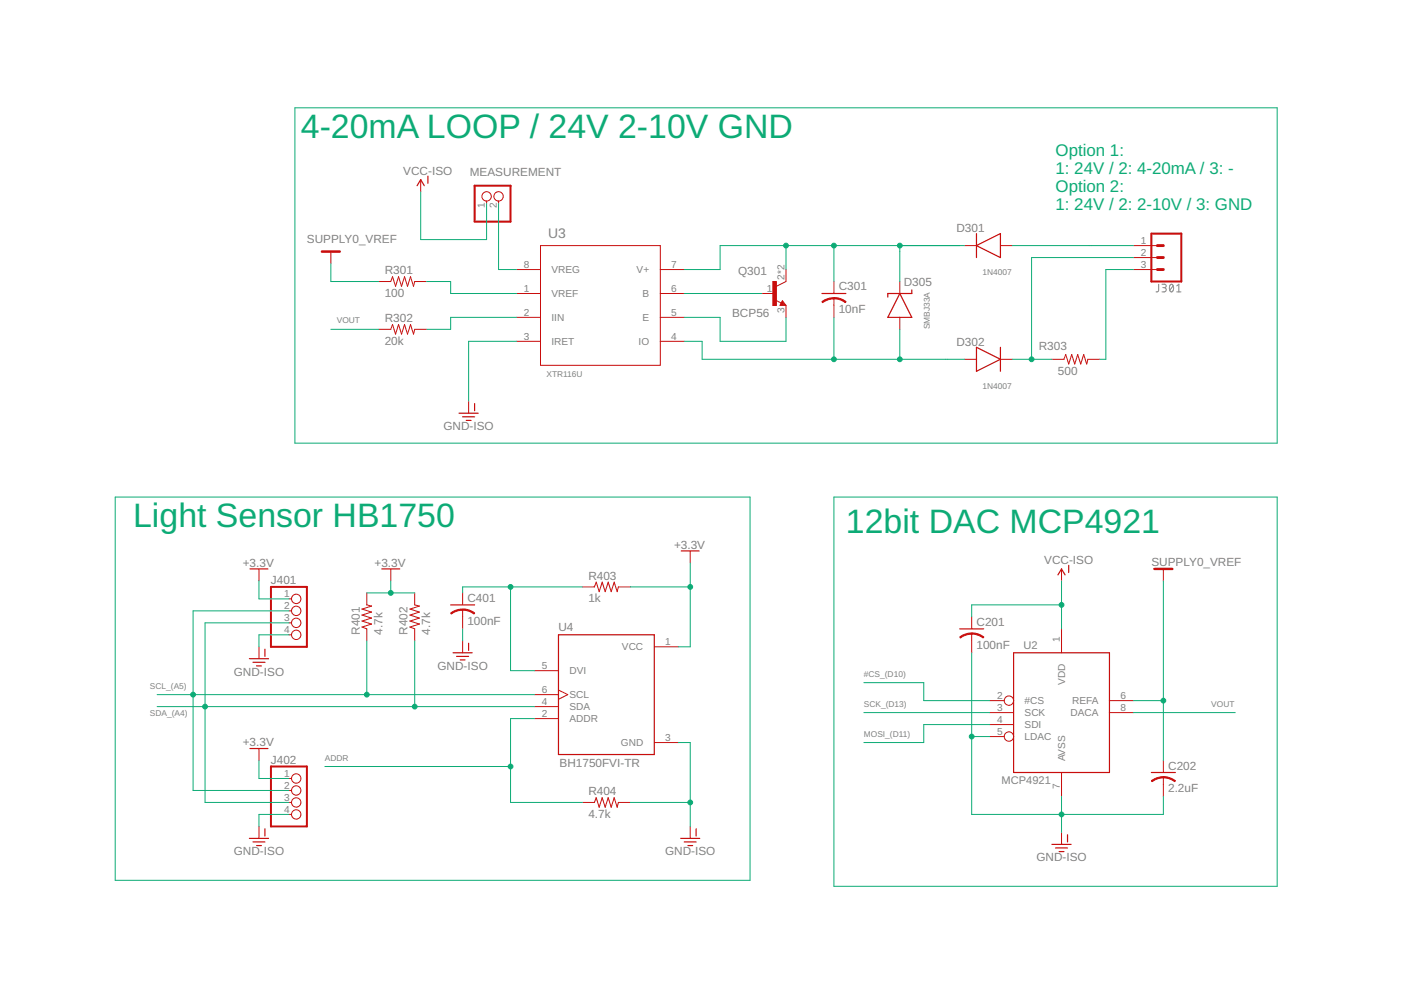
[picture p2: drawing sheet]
<svg xmlns="http://www.w3.org/2000/svg" width="297mm" height="210mm" viewBox="0 0 297 210" stroke-linecap="round" stroke-linejoin="round" font-family="sans-serif">
<path d="M245.7 60.3l-.1 1.4-.2 .2h-.3M246.4 60.3h.5a.36 .36 0 0 1 .4 .3 .36 .36 0 0 1-.4 .4h-.4M246.8 61a.46 .46 0 0 1 .5 .4 .46 .46 0 0 1-.5 .5h-.4M248.1 60.4l.1-.1a.8 .8 0 0 1 .7 .5 .8 .8 0 0 1-.2 .9l-.3 .2a1.04 1.04 0 0 1-.3-1.5zM248.7 60.6l-.7 .9M249.5 61.9h.9M249.5 60.6l.4-.3v1.6" fill="none" stroke="#808080" stroke-width=".21"/>
<g fill="none" stroke="#c90d0c" stroke-width=".21">
<path d="M89.2 38.1v2.5M70.1 53.3v2.6M80.3 59.7h2.5l.4-1 .7 2 .6-2 .6 2 .7-2 .6 2 .6-2 .7 2 .2-1h2.6M103.2 42.6v.6M105.7 42.6v.6M109.5 57.1h5.1M114.6 52.1h25.4v25.3h-25.4zM140 57.1h5.1M166.6 57.1v2.6l-2 1M176.8 59.7v2.5M190.8 59.7v2.5M204.5 52.1h2.5"/>
<path d="M212.1 52.1h2.6M240.3 57.1h5.1M240.3 52.1h5.1M240.3 54.6h5.1M80.3 69.8h2.5l.4-1 .7 2 .6-2 .6 2 .7-2 .6 2 .6-2 .7 2 .2-1h2.6M109.5 62.2h5.1M109.5 67.3h5.1M109.5 72.4h5.1M140 62.2h5.1M140 67.3h5.1M140 72.4h5.1M161.6 62.2h2.5"/>
<path d="M164.4 63.6l1.3 .7M165.9 63.8l.7 .9h-1.2zM166.6 64.7v2.6M176.8 63.2v4.1M190.8 67.3v2.5M204.5 76.2h2.5M212.1 76.2h2.6M223 76.2h2.6l.4-1 .6 2 .6-2 .7 2 .6-2 .6 2 .7-2 .6 2 .3-1h2.5M99.4 85.1v2.5M146.3 116.8v2.6M54.9 120.6v2.6M54.9 137.1v2.6"/>
<path d="M61.3 127h.5M61.3 129.5h.5M61.3 132.1h.5M61.3 134.6h.5M77.8 125.7v2.5l1 .3-2 .6 2 .7-2 .6 2 .6-2 .7 2 .6-2 .6 1 .4v2.6M82.8 120.6v2.6M87.9 125.7v2.5l1 .3-2 .6 2 .7-2 .6 2 .6-2 .7 2 .6-2 .6 1 .4v2.6M98.1 125.7v2.5M98.1 129.3v4M98.1 135.9v2.5M123.5 124.4h2.5l.4-1 .6 2.1 .7-2.1 .6 2.1 .6-2.1 .7 2.1 .6-2.1 .7 2.1 .2-1.1h2.5M138.7 137.1h5.1"/>
<path d="M206 130.8v2.5M206 134.3v4.1M225.1 120.6v2.6M225.1 133.3v5.1M246.7 120.6v2.6M54.9 158.7v2.5M113.3 152.4h5.1M113.3 149.8h5.1M113.3 142.2h5.1M113.3 147.3h5.1M118.4 146.3l2 1-2 1M138.7 157.4h5.1"/>
<path d="M209.8 148.5h3.1M209.8 151.1h5.1M209.8 153.6h5.1M209.8 156.2h3.1M235.2 148.5h5.1M235.2 151.1h5.1M54.9 175.2v2.6M61.3 170.1h.5M61.3 165.1h.5M61.3 167.6h.5M61.3 172.7h.5M123.5 170.1h2.5l.4-1 .6 2.1 .7-2.1 .6 2.1 .6-2.1 .7 2.1 .6-2.1 .7 2.1 .2-1.1h2.5"/>
<path d="M146.3 175.2v2.6M225.1 163.8v5.1M225.1 176.5v2.5M246.7 161.2v2.6M246.7 164.8v4.1"/>
<circle cx="103.2" cy="41.6" r=".99"/>
<circle cx="105.7" cy="41.6" r=".99"/>
<circle cx="62.8" cy="129.5" r=".99"/>
<circle cx="62.8" cy="127" r=".99"/>
<circle cx="62.8" cy="134.6" r=".99"/>
<circle cx="62.8" cy="132.1" r=".99"/>
<circle cx="213.9" cy="148.5" r=".99"/>
<circle cx="213.9" cy="156.2" r=".99"/>
<circle cx="62.8" cy="172.7" r=".99"/>
<circle cx="62.8" cy="165.1" r=".99"/>
<circle cx="62.8" cy="170.1" r=".99"/>
<circle cx="62.8" cy="167.6" r=".99"/>
</g>
<g fill="none" stroke="#c90d0c" stroke-width=".25">
<path d="M88.4 39.4l.8-1.3 .8 1.3M90.7 37.3v1.6M207 52.1l5.1-2.6v5.1zM207 49.5v5.1M165.9 64.2l.1 .3h-.4l.3-.5 .5 .6h-.8M174.3 62.2h5M190.8 62.2l2.5 5.1h-5.1zM193.3 61.5v.7h-5.1v.8M207 73.6l5.1 2.6-5.1 2.5zM212.1 73.6v5.1M97.3 87.6h4.1M98.1 88.4h2.5"/>
<path d="M98.8 89.1h1.1M100.6 85.6v1.5M144.4 116.8h3.8M226.6 119.9v1.5M52.9 139.7h4M53 120.6h3.8M56.2 137.6v1.6M80.9 120.6h3.9M95.5 128.2h5.1M96.1 138.4h4M96.8 139.2h2.6M97.6 139.9h1"/>
<path d="M99.4 136.4v1.5M118.4 134.6h20.3v25.4h-20.3zM203.5 133.3h5.1M214.9 138.4h20.3v25.4h-20.3zM224.3 121.9l.8-1.3 .7 1.3M53 158.7h3.8M53.6 140.4h2.6M54.4 141.2h1M52.9 177.8h4M53.6 178.5h2.6M54.4 179.3h1M56.2 175.7v1.5"/>
<path d="M144.3 177.8h4.1M145.1 178.5h2.5M145.8 179.3h1.1M147.6 175.7v1.5M223 179h4.1M223.8 179.8h2.5M226.3 177v1.5M244.1 163.8h5.1M224.6 180.6h1"/>
</g>
<g fill="#c90d0c" stroke="#c90d0c" stroke-width=".21">
<path d="M98.1 129.1l1.3 .2 1.2 .7-.1 .2-1.4-.7-1-.1z" fill-rule="evenodd"/>
<path d="M95.5 130l1.2-.7 1.4-.2v.3l-1 .1-1.4 .7z" fill-rule="evenodd"/>
<path d="M176.8 63.1l1.4 .2 1.2 .7-.2 .2-1.4-.7-1-.1z" fill-rule="evenodd"/>
<path d="M174.3 64l1.2-.7 1.3-.2v.3l-1 .1-1.4 .7z" fill-rule="evenodd"/>
<path d="M246.7 164.7l1.3 .2 1.2 .6-.1 .2-1.4-.6-1-.2z" fill-rule="evenodd"/>
<path d="M244.1 165.5l1.2-.6 1.4-.2v.2l-1.1 .2-1.3 .6z" fill-rule="evenodd"/>
<path d="M206 134.2l1.4 .2 1.2 .7-.2 .2-1.3-.7-1.1-.1z" fill-rule="evenodd"/>
<path d="M203.5 135.1l1.2-.7 1.3-.2v.3l-1 .1-1.4 .7z" fill-rule="evenodd"/>
</g>
<path d="M68.2 53.3h3.9M244.8 120.6h3.8" fill="none" stroke="#c90d0c" stroke-width=".51"/>
<path d="M163.9 59.7h.7v5.1h-.7z" fill="#c90d0c" stroke="#c90d0c" stroke-width=".21"/>
<path d="M100.6 39.4h7.6v7.6h-7.6zM244.1 49.5h6.4v10.2h-6.4zM57.4 124.4h7.7v12.7h-7.7zM57.4 162.5h7.7v12.7h-7.7z" fill="none" stroke="#c90d0c" stroke-width=".42"/>
<path d="M245.4 57.1h1.3M245.4 54.6h1.3M245.4 52.1h1.3" fill="none" stroke="#c90d0c" stroke-width=".61"/>
<g fill="none" stroke="#0dab76" stroke-width=".21">
<path d="M62.5 22.9h208.3v71.1h-208.3zM70.1 55.9v3.8h10.2M89.2 40.6v10.2h14v-7.6M90.5 59.7h5v2.5h14M105.7 43.2v13.9h3.8M166.6 52.1v5M176.8 52.1v7.6M190.8 52.1v7.6M204.5 52.1h-51.8v5h-7.6M214.7 52.1h25.6M240.3 57.1h-5.8v19.1h-1.3M240.3 54.6h-21.6v21.6"/>
<path d="M70.1 69.8h10.2M109.5 72.4h-10.1v12.7M109.5 67.3h-14v2.5h-5M145.1 72.4h3.8v3.8h55.6M145.1 67.3h7.6v5.1h13.9v-5.1M145.1 62.2h16.5M176.8 67.3v8.9M190.8 69.8v6.4M214.7 76.2h8.3M24.4 105.4h134.6v81.2h-134.6zM146.3 119.4v17.7h-2.5M176.8 105.4h94v82.5h-94z"/>
<path d="M54.9 123.2v3.8h6.4M61.3 134.6h-6.4v2.5M61.3 132.1h-17.8v38h17.8M61.3 129.5h-20.4v38.1h20.4M77.8 125.7h10.1M77.8 135.9v11.4M82.8 123.2v2.5M87.9 135.9v13.9M98.1 133.3v2.6M108.2 124.4v17.8h5.1M123.5 124.4h-25.4v1.3M133.6 124.4h12.7"/>
<path d="M206 138.4v34.3h40.7v-3.8M225.1 128.2h-19.1v2.6M225.1 123.2v10.1M246.7 123.2v38M33.3 147.3h80M33.3 149.8h80M113.3 152.4h-5.1v17.7h15.3M143.8 157.4h2.5v17.8M183.2 144.7h12.7v3.8h13.9M183.2 151.1h26.6M206 156.2h3.8M209.8 153.6h-13.9v3.8h-12.7"/>
<path d="M240.3 148.5h6.4M240.3 151.1h21.6M54.9 161.2v3.9h6.4M61.3 172.7h-6.4v2.5M68.9 162.5h39.3M133.6 170.1h12.7M225.1 168.9v7.6"/>
</g>
<g fill="#0dab76" stroke="#0dab76" stroke-width=".21">
<circle cx="146.3" cy="124.4" r=".51"/>
<circle cx="82.8" cy="125.7" r=".51"/>
<circle cx="108.2" cy="124.4" r=".51"/>
<circle cx="108.2" cy="162.5" r=".51"/>
<circle cx="146.3" cy="170.1" r=".51"/>
<circle cx="225.1" cy="172.7" r=".51"/>
<circle cx="206" cy="156.2" r=".51"/>
<circle cx="225.1" cy="128.2" r=".51"/>
<circle cx="246.7" cy="148.5" r=".51"/>
<circle cx="166.6" cy="52.1" r=".51"/>
<circle cx="176.8" cy="52.1" r=".51"/>
<circle cx="190.8" cy="52.1" r=".51"/>
<circle cx="176.8" cy="76.2" r=".51"/>
<circle cx="190.8" cy="76.2" r=".51"/>
<circle cx="77.8" cy="147.3" r=".51"/>
<circle cx="40.9" cy="147.3" r=".51"/>
<circle cx="87.9" cy="149.8" r=".51"/>
<circle cx="43.5" cy="149.8" r=".51"/>
<circle cx="218.7" cy="76.2" r=".51"/>
</g>
<g font-size="7.2" fill="#0dab76">
<text x="63.8" y="29.2">4-20mA LOOP / 24V 2-10V GND</text>
<text x="28.2" y="111.7">Light Sensor HB1750</text>
<text x="179.4" y="113">12bit DAC MCP4921</text>
</g>
<g font-size="3.6" fill="#0dab76">
<text x="223.8" y="33">Option 1:</text>
<text x="223.8" y="36.8">1: 24V / 2: 4-20mA / 3: -</text>
<text x="223.8" y="40.6">Option 2:</text>
<text x="223.8" y="44.4">1: 24V / 2: 2-10V / 3: GND</text>
</g>
<text font-size="2.9" fill="#808080" x="116.2" y="50.6">U3</text>
<g font-size="2.5" fill="#808080">
<text x="85.5" y="37.1">VCC-ISO</text>
<text x="99.6" y="37.3">MEASUREMENT</text>
<text x="65.1" y="51.4">SUPPLY0_VREF</text>
<text x="202.8" y="49.1">D301</text>
<text x="81.6" y="58.2">R301</text>
<text x="156.5" y="58.4">Q301</text>
<text x="81.6" y="63">100</text>
<text x="177.8" y="61.6">C301</text>
<text x="191.6" y="60.6">D305</text>
<text x="81.6" y="68.3">R302</text>
<text x="155.2" y="67.3">BCP56</text>
<text x="177.8" y="66.4">10nF</text>
<text x="81.6" y="73.1">20k</text>
<text x="202.8" y="73.3">D302</text>
<text x="220.2" y="74.2">R303</text>
<text x="224.3" y="79.5">500</text>
<text x="94" y="91.2">GND-ISO</text>
<text x="142.9" y="116.3">+3.3V</text>
<text x="221.4" y="119.6">VCC-ISO</text>
<text x="244.1" y="120">SUPPLY0_VREF</text>
<text x="51.5" y="120.1">+3.3V</text>
<text x="57.4" y="123.8">J401</text>
<text x="79.4" y="120.1">+3.3V</text>
<text x="124.7" y="122.9">R403</text>
<text x="99.1" y="127.6">C401</text>
<text x="124.7" y="127.7">1k</text>
<text x="76.3" y="134.6" transform="rotate(-90 76.3 134.6)">R401</text>
<text x="81.1" y="134.6" transform="rotate(-90 81.1 134.6)">4.7k</text>
<text x="86.4" y="134.6" transform="rotate(-90 86.4 134.6)">R402</text>
<text x="91.2" y="134.6" transform="rotate(-90 91.2 134.6)">4.7k</text>
<text x="99.1" y="132.4">100nF</text>
<text x="118.4" y="133.8">U4</text>
<text x="207" y="137.5">100nF</text>
<text x="207" y="132.7">C201</text>
<text x="49.6" y="143.2">GND-ISO</text>
<text x="92.7" y="142">GND-ISO</text>
<text x="51.5" y="158.2">+3.3V</text>
<text x="57.4" y="161.9">J402</text>
<text x="118.6" y="162.5">BH1750FVI-TR</text>
<text x="247.7" y="168">2.2uF</text>
<text x="247.7" y="163.2">C202</text>
<text x="124.7" y="173.4">4.7k</text>
<text x="124.7" y="168.6">R404</text>
<text x="49.6" y="181.3">GND-ISO</text>
<text x="141" y="181.3">GND-ISO</text>
<text x="219.7" y="182.6">GND-ISO</text>
</g>
<g font-size="2.3" fill="#808080">
<text x="217" y="137.5">U2</text>
<text x="212.4" y="166.3">MCP4921</text>
</g>
<g font-size="2.1" fill="#808080">
<text x="102.8" y="44.2" transform="rotate(-90 102.8 44.2)">1</text>
<text x="105.3" y="44.2" transform="rotate(-90 105.3 44.2)">2</text>
<text x="241.9" y="51.7">1</text>
<text x="111.1" y="56.8">8</text>
<text x="116.9" y="57.9">VREG</text>
<text x="135" y="57.9">V+</text>
<text x="142.3" y="56.8">7</text>
<text x="166.3" y="59.3" transform="rotate(-90 166.3 59.3)">2*2</text>
<text x="241.9" y="54.2">2</text>
<text x="241.9" y="56.8">3</text>
<text x="111.1" y="61.9">1</text>
<text x="116.9" y="63">VREF</text>
<text x="136.2" y="63">B</text>
<text x="142.3" y="61.9">6</text>
<text x="162.6" y="61.9">1</text>
<text x="111.1" y="66.9">2</text>
<text x="116.9" y="68.1">IIN</text>
<text x="136.2" y="68.1">E</text>
<text x="142.3" y="66.9">5</text>
<text x="166.3" y="66.3" transform="rotate(-90 166.3 66.3)">3</text>
<text x="111.1" y="72">3</text>
<text x="116.9" y="73.1">IRET</text>
<text x="135.4" y="73.1">IO</text>
<text x="142.3" y="72">4</text>
<text x="60.3" y="126.6">1</text>
<text x="60.3" y="129.2">2</text>
<text x="60.3" y="131.7">3</text>
<text x="60.3" y="134.2">4</text>
<text x="131.9" y="137.9">VCC</text>
<text x="141.1" y="136.8">1</text>
<text x="224.7" y="136.1" transform="rotate(-90 224.7 136.1)">1</text>
<text x="114.9" y="141.9">5</text>
<text x="120.7" y="143">DVI</text>
<text x="114.9" y="149.5">4</text>
<text x="114.9" y="146.9">6</text>
<text x="120.7" y="148">SCL</text>
<text x="211.4" y="148.2">2</text>
<text x="217.2" y="149.3">#CS</text>
<text x="225.8" y="145.2" transform="rotate(-90 225.8 145.2)">VDD</text>
<text x="227.3" y="149.3">REFA</text>
<text x="237.6" y="148.2">6</text>
<text x="114.9" y="152">2</text>
<text x="120.7" y="153.1">ADDR</text>
<text x="120.7" y="150.6">SDA</text>
<text x="211.4" y="150.7">3</text>
<text x="211.4" y="153.3">4</text>
<text x="211.4" y="155.8">5</text>
<text x="217.2" y="151.9">SCK</text>
<text x="217.2" y="154.4">SDI</text>
<text x="226.9" y="151.9">DACA</text>
<text x="237.6" y="150.7">8</text>
<text x="131.6" y="158.2">GND</text>
<text x="141.1" y="157.1">3</text>
<text x="217.2" y="156.9">LDAC</text>
<text x="225.8" y="161.5" transform="rotate(-90 225.8 161.5)">AVSS</text>
<text x="60.3" y="164.7">1</text>
<text x="60.3" y="167.2">2</text>
<text x="224.7" y="167.3" transform="rotate(-90 224.7 167.3)">7</text>
<text x="60.3" y="169.8">3</text>
<text x="60.3" y="172.3">4</text>
</g>
<g font-size="1.8" fill="#808080">
<text x="208.3" y="58.4">1N4007</text>
<text x="71.4" y="68.6">VOUT</text>
<text x="197.1" y="69.8" transform="rotate(-90 197.1 69.8)">SMBJ33A</text>
<text x="115.9" y="80">XTR116U</text>
<text x="208.3" y="82.5">1N4007</text>
<text x="183.2" y="143.5">#CS_(D10)</text>
<text x="31.8" y="146">SCL_(A5)</text>
<text x="183.2" y="149.8">SCK_(D13)</text>
<text x="256.8" y="149.8">VOUT</text>
<text x="31.8" y="151.9">SDA_(A4)</text>
<text x="68.9" y="161.3">ADDR</text>
<text x="183.2" y="156.2">MOSI_(D11)</text>
</g>
</svg>
